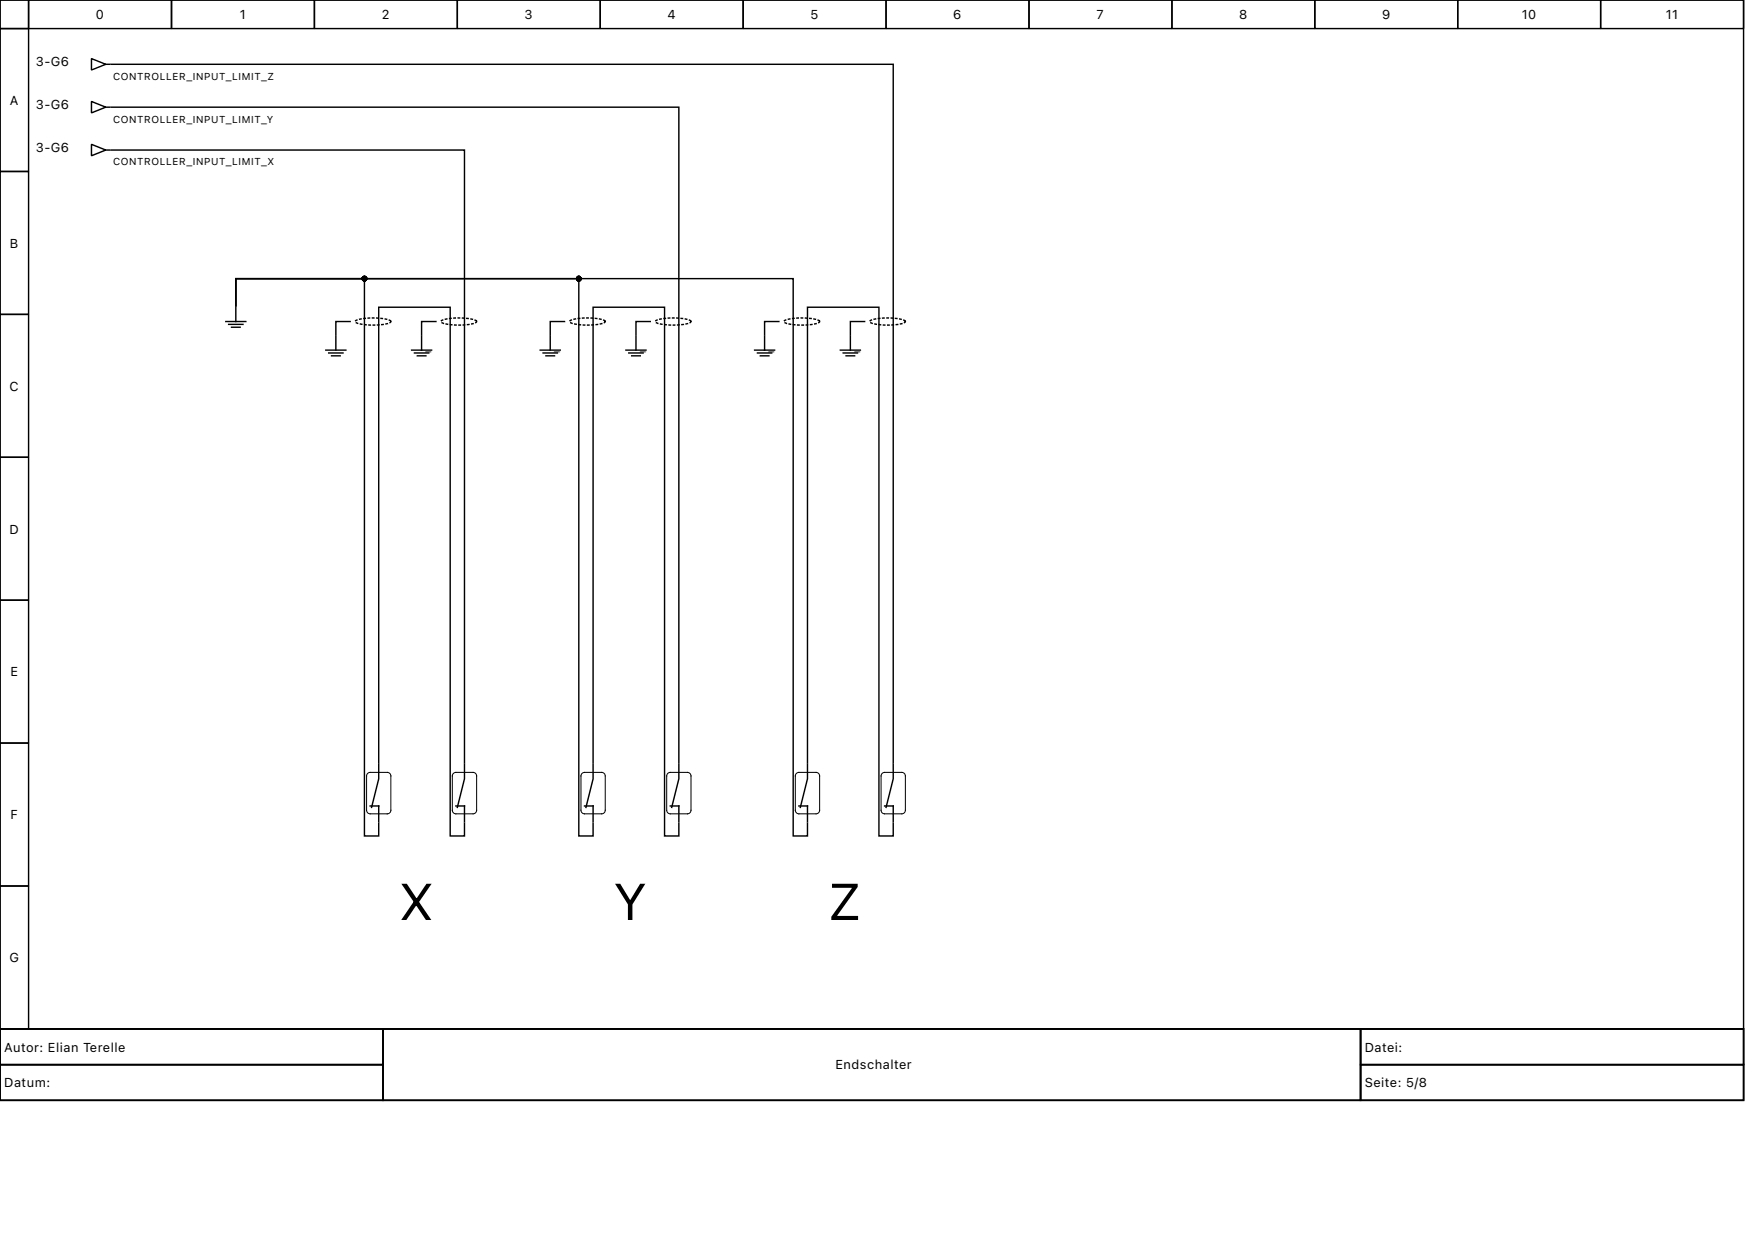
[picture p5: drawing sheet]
<svg xmlns="http://www.w3.org/2000/svg" width="297mm" height="210mm" viewBox="0 0 297 210" stroke-linecap="round" stroke-linejoin="round" font-family="sans-serif">
<g fill="none" stroke="#000" stroke-width=".24">
<path d="M0 0h296.8v175.2h-296.8zM0 0h4.9v4.9h-4.9zM4.9 0h24.3v4.9h-24.3zM29.2 0h24.3v4.9h-24.3zM53.5 0h24.3v4.9h-24.3zM77.8 0h24.4v4.9h-24.4zM102.2 0h24.3v4.9h-24.3zM126.5 0h24.3v4.9h-24.3zM150.8 0h24.4v4.9h-24.4zM175.2 0h24.3v4.9h-24.3zM199.5 0h24.3v4.9h-24.3zM223.8 0h24.3v4.9h-24.3z"/>
<path d="M248.1 0h24.4v4.9h-24.4zM272.5 0h24.3v4.9h-24.3zM0 4.9h4.9v24.3h-4.9zM15.6 17.3l2.4 .9-2.4 1zM15.6 10l2.4 .9-2.4 1zM18 18.2h.7M18 10.9h.7M19 10.9h133v119M19 18.2h96.6v111.7M0 29.2h4.9v24.3h-4.9zM15.6 24.6l2.4 .9-2.4 1zM18 25.5h.7"/>
<path d="M19 25.5h60.1v104.4M0 53.5h4.9v24.3h-4.9zM38.4 54.7h3.4M38.9 55.2h2.5M39.4 55.7h1.5M40.1 52.3v2.4M40.1 52.1v-4.7h94.9v94.9h2.5v-2.2M40.1 52.1v-4.7h58.4v94.9h2.5v-2.2M40.1 52.1v-4.7h21.9v94.9h2.5v-2.2M55.5 59.6h3.4M57.2 57.2v2.4M59.6 54.7h-2.4v2.2"/>
<path d="M70.1 59.6h3.4M71.8 57.2v2.4M74.2 54.7h-2.4v2.2M92 59.6h3.4M93.7 57.2v2.4M96.1 54.7h-2.4v2.2M106.6 59.6h3.4M108.3 57.2v2.4M110.7 54.7h-2.4v2.2M128.4 59.6h3.5M130.2 57.2v2.4M132.6 54.7h-2.4v2.2"/>
<path d="M143 59.6h3.5M144.7 57.2v2.4M147.2 54.7h-2.5v2.2M0 77.8h4.9v24.4h-4.9zM56 60.1h2.4M56.4 60.6h1.5M70.5 60.1h2.5M71 60.6h1.5M92.4 60.1h2.5M92.9 60.6h1.5M107 60.1h2.5M107.5 60.6h1.5"/>
<path d="M128.9 60.1h2.5M129.4 60.6h1.5M143.5 60.1h2.5M144 60.6h1.5M0 102.2h4.9v24.3h-4.9zM0 126.5h4.9v24.3h-4.9zM63 137.2h1.5v2.7M64.5 129.9v-77.6h12.1v90h2.5v-2.2M64.5 130.2v2.4l-1.2 4.9M77.6 137.2h1.5v2.7M79.1 130.2v2.4l-1.3 4.9M99.5 137.2h1.5v2.7"/>
<path d="M101 130.2v2.4l-1.3 4.9M101 129.9v-77.6h12.1v90h2.5v-2.2M114.1 137.2h1.5v2.7M115.6 130.2v2.4l-1.3 4.9M136 137.2h1.5v2.7M137.5 129.9v-77.6h12.1v90h2.4v-2.2M137.5 130.2v2.4l-1.3 4.9M150.6 137.2h1.4v2.7M152 130.2v2.4l-1.2 4.9M0 150.8h4.9v24.4h-4.9zM0 175.2h296.8v12.1h-296.8zM0 175.2h65.2v6h-65.2z"/>
<path d="M65.2 175.2h166.4v12.1h-166.4zM231.6 175.2h65.2v6h-65.2zM0 181.2h65.2v6.1h-65.2zM231.6 181.2h65.2v6.1h-65.2z"/>
</g>
<path d="M62.6 131.7l.4-.2h2.9a.61 .61 0 0 1 .6 .6v5.8a.61 .61 0 0 1-.6 .6h-2.9a.61 .61 0 0 1-.6-.6v-5.8zM77.2 131.7l.4-.2h2.9a.61 .61 0 0 1 .6 .6v5.8a.61 .61 0 0 1-.6 .6h-2.9a.61 .61 0 0 1-.6-.6v-5.8zM99.1 131.7l.4-.2h2.9a.61 .61 0 0 1 .6 .6v5.8a.61 .61 0 0 1-.6 .6h-2.9a.61 .61 0 0 1-.6-.6v-5.8zM113.7 131.7l.4-.2h2.9a.61 .61 0 0 1 .6 .6v5.8a.61 .61 0 0 1-.6 .6h-2.9a.61 .61 0 0 1-.6-.6v-5.8zM135.6 131.7l.4-.2h2.9a.61 .61 0 0 1 .6 .6v5.8a.61 .61 0 0 1-.6 .6h-2.9a.61 .61 0 0 1-.6-.6v-5.8zM150.2 131.7l.4-.2h2.9a.61 .61 0 0 1 .6 .6v5.8a.61 .61 0 0 1-.6 .6h-2.9a.61 .61 0 0 1-.6-.6v-5.8z" fill="none" stroke="#000" stroke-width=".17"/>
<path d="M60.6 54.6a9.9 9.9 0 0 1 5.8 0l.1 .1a4.3 4.3 0 0 1-3 .6h-1.5a1.88 1.88 0 0 1-1.5-.6zM75.2 54.6a9.9 9.9 0 0 1 5.8 0l.1 .1a4.3 4.3 0 0 1-3 .6h-1.5a1.88 1.88 0 0 1-1.5-.6zM97.1 54.6a9.9 9.9 0 0 1 5.8 0l.1 .1a4.3 4.3 0 0 1-3 .6h-1.5a1.88 1.88 0 0 1-1.6-.6zM111.7 54.6a9.9 9.9 0 0 1 5.8 0l.1 .1a4.3 4.3 0 0 1-3 .6h-1.6a1.88 1.88 0 0 1-1.5-.6zM133.5 54.6a9.9 9.9 0 0 1 5.9 0l.1 .1a4.3 4.3 0 0 1-3 .6h-1.6a1.88 1.88 0 0 1-1.5-.6zM148.1 54.6a9.9 9.9 0 0 1 5.9 0l.1 .1a4.3 4.3 0 0 1-3 .6h-1.6a1.88 1.88 0 0 1-1.5-.6z" fill="none" stroke="#000" stroke-width=".24" stroke-dasharray=".2 .5"/>
<g fill="#000" stroke="#000" stroke-width=".24">
<circle cx="62" cy="47.4" r=".36"/>
<circle cx="98.5" cy="47.4" r=".36"/>
</g>
<g font-size="8.8">
<text x="67.9" y="156.6">X</text>
<text x="104.4" y="156.6">Y</text>
<text x="140.9" y="156.6">Z</text>
</g>
<g font-size="2.2">
<text x="16.3" y="3.3">0</text>
<text x="40.8" y="3.3">1</text>
<text x="65" y="3.3">2</text>
<text x="89.3" y="3.3">3</text>
<text x="113.6" y="3.3">4</text>
<text x="138" y="3.3">5</text>
<text x="162.3" y="3.3">6</text>
<text x="186.7" y="3.3">7</text>
<text x="210.9" y="3.3">8</text>
<text x="235.3" y="3.3">9</text>
<text x="259" y="3.3">10</text>
<text x="283.6" y="3.3">11</text>
<text x="6.1" y="11.2">3-G6</text>
<text x="1.7" y="17.9">A</text>
<text x="6.1" y="18.5">3-G6</text>
<text x="6.1" y="25.8">3-G6</text>
<text x="1.7" y="42.2">B</text>
<text x="1.6" y="66.5">C</text>
<text x="1.6" y="90.8">D</text>
<text x="1.8" y="115.2">E</text>
<text x="1.8" y="139.5">F</text>
<text x="1.6" y="163.8">G</text>
<text x=".7" y="179">Autor: Elian Terelle</text>
<text x="232.3" y="179">Datei:</text>
<text x=".7" y="185.1">Datum:</text>
<text x="142.2" y="182.1">Endschalter</text>
<text x="232.3" y="185.1">Seite: 5/8</text>
</g>
<g font-size="1.7">
<text x="19.2" y="13.6">CONTROLLER_INPUT_LIMIT_Z</text>
<text x="19.2" y="20.9">CONTROLLER_INPUT_LIMIT_Y</text>
<text x="19.2" y="28.2">CONTROLLER_INPUT_LIMIT_X</text>
<text x="72.5" y="59.8">_</text>
<text x="94.4" y="59.8">_</text>
<text x="108.9" y="59.8">_</text>
<text x="130.8" y="59.8">_</text>
<text x="145.4" y="59.8">_</text>
</g>
</svg>
